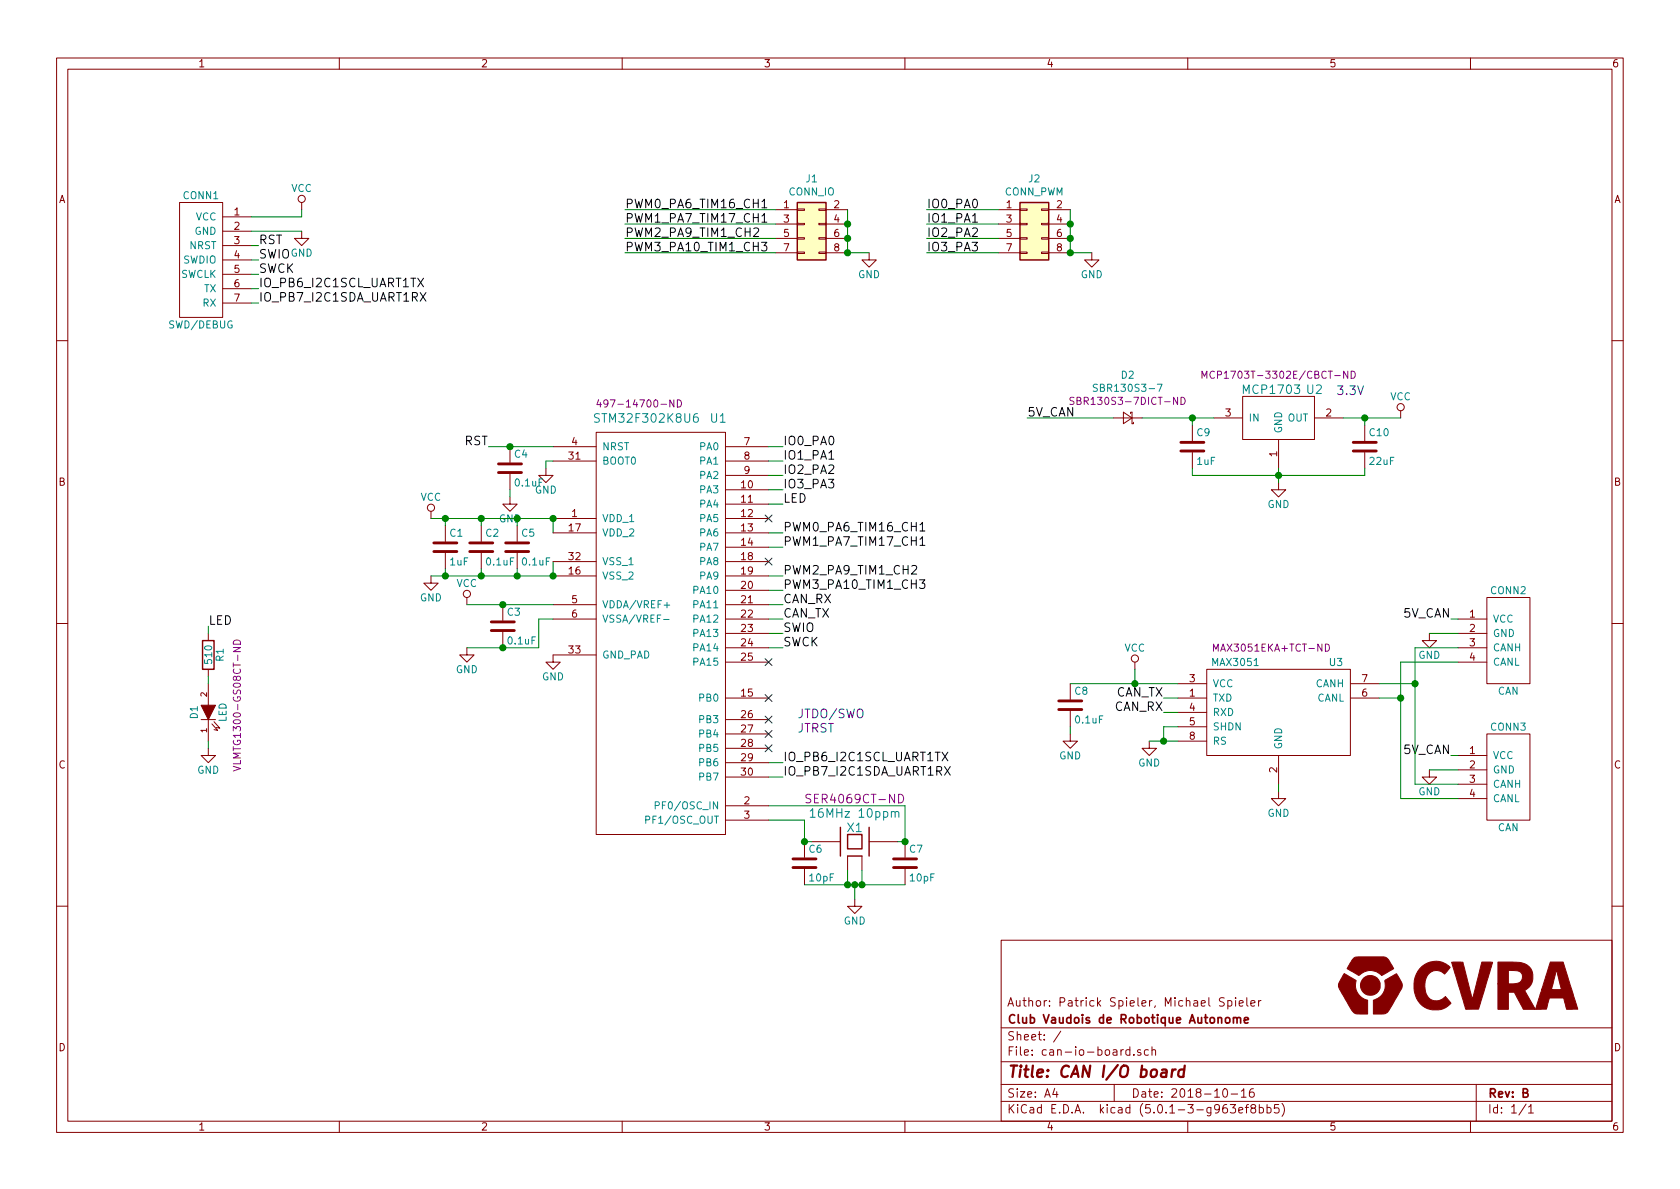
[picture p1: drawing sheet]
EESchema Schematic File Version 4
LIBS:can-io-board-cache
EELAYER 26 0
EELAYER END
$Descr A4 11693 8268
encoding utf-8
Sheet 1 1
Title "CAN I/O board"
Date "2018-10-16"
Rev "B"
Comp "Club Vaudois de Robotique Autonome"
Comment1 "Author: Patrick Spieler, Michael Spieler"
Comment2 ""
Comment3 ""
Comment4 ""
$EndDescr
$Comp
L _div:XTAL-SMD-4-PADS X1
U 1 1
P 5950 5850
F 0 "X1" H 5950 5950 60  0000 C CNN
F 1 "16MHz 10ppm" H 5950 6050 60  0000 C CNN
F 2 "Crystal:Crystal_SMD_SeikoEpson_TSX3225-4Pin_3.2x2.5mm" H 5950 5850 60  0001 C CNN
F 3 "" H 5950 5850 60  0000 C CNN
F 4 "SER4069CT-ND" H 5950 6150 60  0000 C CNN "Digikey"
	1    5950 5850
	1    0    0    -1  
$EndComp
$Comp
L _connectors:CAN CONN2
U 1 1
P 10500 4450
F 0 "CONN2" H 10500 4800 50  0000 C CNN
F 1 "CAN" H 10500 4100 50  0000 C CNN
F 2 "Connector_Molex:Molex_PicoBlade_53261-0471_1x04-1MP_P1.25mm_Horizontal" H 10750 4450 50  0001 C CNN
F 3 "DOCUMENTATION" H 10750 4450 50  0001 C CNN
	1    10500 4450
	1    0    0    -1  
$EndComp
$Comp
L _connectors:CAN CONN3
U 1 1
P 10500 5400
F 0 "CONN3" H 10500 5750 50  0000 C CNN
F 1 "CAN" H 10500 5050 50  0000 C CNN
F 2 "Connector_Molex:Molex_PicoBlade_53261-0471_1x04-1MP_P1.25mm_Horizontal" H 10750 5400 50  0001 C CNN
F 3 "DOCUMENTATION" H 10750 5400 50  0001 C CNN
	1    10500 5400
	1    0    0    -1  
$EndComp
$Comp
L _div:MAX3051 U3
U 1 1
P 8900 4950
F 0 "U3" H 9300 5300 50  0000 C CNN
F 1 "MAX3051" H 8600 5300 50  0000 C CNN
F 2 "_std:_SOT23-8" H 8900 4950 50  0001 C CNN
F 3 "CAN Transceiver" H 8900 4950 50  0001 C CNN
F 4 "MAX3051EKA+TCT-ND" H 8850 5400 50  0000 C CNN "Digikey"
	1    8900 4950
	1    0    0    -1  
$EndComp
$Comp
L _linear-regulators:MCP1703 U2
U 1 1
P 8900 2900
F 0 "U2" H 9150 3100 60  0000 C CNN
F 1 "MCP1703" H 8850 3100 60  0000 C CNN
F 2 "_div:_MCP1703-SOT-23A" H 8800 3350 60  0001 C CNN
F 3 "" H 8800 3350 60  0000 C CNN
F 4 "MCP1703T-3302E/CBCT-ND" H 8900 3200 50  0000 C CNN "Digikey"
	1    8900 2900
	1    0    0    -1  
$EndComp
Text Notes 9300 2750 0    60   ~ 0
3.3V
$Comp
L can-io-board-rescue:C-device C9
U 1 1
P 8300 3100
F 0 "C9" H 8325 3200 50  0000 L CNN
F 1 "1uF" H 8325 3000 50  0000 L CNN
F 2 "Capacitor_SMD:C_0603_1608Metric" H 8338 2950 50  0001 C CNN
F 3 "" H 8300 3100 50  0000 C CNN
	1    8300 3100
	1    0    0    -1  
$EndComp
$Comp
L can-io-board-rescue:C-device C10
U 1 1
P 9500 3100
F 0 "C10" H 9525 3200 50  0000 L CNN
F 1 "22uF" H 9525 3000 50  0000 L CNN
F 2 "Capacitor_SMD:C_0603_1608Metric" H 9538 2950 50  0001 C CNN
F 3 "" H 9500 3100 50  0000 C CNN
	1    9500 3100
	1    0    0    -1  
$EndComp
$Comp
L power:GND #PWR01
U 1 1
P 8900 3350
F 0 "#PWR01" H 8900 3100 50  0001 C CNN
F 1 "GND" H 8900 3200 50  0000 C CNN
F 2 "" H 8900 3350 50  0000 C CNN
F 3 "" H 8900 3350 50  0000 C CNN
	1    8900 3350
	1    0    0    -1  
$EndComp
Text Label 10100 4300 2    60   ~ 0
5V_CAN
Text Label 10100 5250 2    60   ~ 0
5V_CAN
$Comp
L power:GND #PWR02
U 1 1
P 9950 4400
F 0 "#PWR02" H 9950 4150 50  0001 C CNN
F 1 "GND" H 9950 4250 50  0000 C CNN
F 2 "" H 9950 4400 50  0000 C CNN
F 3 "" H 9950 4400 50  0000 C CNN
	1    9950 4400
	1    0    0    -1  
$EndComp
$Comp
L power:GND #PWR03
U 1 1
P 9950 5350
F 0 "#PWR03" H 9950 5100 50  0001 C CNN
F 1 "GND" H 9950 5200 50  0000 C CNN
F 2 "" H 9950 5350 50  0000 C CNN
F 3 "" H 9950 5350 50  0000 C CNN
	1    9950 5350
	1    0    0    -1  
$EndComp
$Comp
L power:VCC #PWR04
U 1 1
P 9750 2900
F 0 "#PWR04" H 9750 2750 50  0001 C CNN
F 1 "VCC" H 9750 3050 50  0000 C CNN
F 2 "" H 9750 2900 50  0000 C CNN
F 3 "" H 9750 2900 50  0000 C CNN
	1    9750 2900
	1    0    0    -1  
$EndComp
$Comp
L can-io-board-rescue:C-device C8
U 1 1
P 7450 4900
F 0 "C8" H 7475 5000 50  0000 L CNN
F 1 "0.1uF" H 7475 4800 50  0000 L CNN
F 2 "Capacitor_SMD:C_0402_1005Metric" H 7488 4750 50  0001 C CNN
F 3 "" H 7450 4900 50  0000 C CNN
	1    7450 4900
	1    0    0    -1  
$EndComp
Text Label 8100 4850 2    60   ~ 0
CAN_TX
Text Label 8100 4950 2    60   ~ 0
CAN_RX
$Comp
L power:VCC #PWR05
U 1 1
P 7900 4650
F 0 "#PWR05" H 7900 4500 50  0001 C CNN
F 1 "VCC" H 7900 4800 50  0000 C CNN
F 2 "" H 7900 4650 50  0000 C CNN
F 3 "" H 7900 4650 50  0000 C CNN
	1    7900 4650
	1    0    0    -1  
$EndComp
$Comp
L power:GND #PWR06
U 1 1
P 7450 5100
F 0 "#PWR06" H 7450 4850 50  0001 C CNN
F 1 "GND" H 7450 4950 50  0000 C CNN
F 2 "" H 7450 5100 50  0000 C CNN
F 3 "" H 7450 5100 50  0000 C CNN
	1    7450 5100
	1    0    0    -1  
$EndComp
$Comp
L power:GND #PWR07
U 1 1
P 8900 5500
F 0 "#PWR07" H 8900 5250 50  0001 C CNN
F 1 "GND" H 8900 5350 50  0000 C CNN
F 2 "" H 8900 5500 50  0000 C CNN
F 3 "" H 8900 5500 50  0000 C CNN
	1    8900 5500
	1    0    0    -1  
$EndComp
Text Label 7150 2900 0    60   ~ 0
5V_CAN
$Comp
L can-io-board-rescue:C-device C5
U 1 1
P 3600 3800
F 0 "C5" H 3625 3900 50  0000 L CNN
F 1 "0.1uF" H 3625 3700 50  0000 L CNN
F 2 "Capacitor_SMD:C_0402_1005Metric" H 3638 3650 50  0001 C CNN
F 3 "" H 3600 3800 50  0000 C CNN
	1    3600 3800
	1    0    0    -1  
$EndComp
$Comp
L can-io-board-rescue:C-device C1
U 1 1
P 3100 3800
F 0 "C1" H 3125 3900 50  0000 L CNN
F 1 "1uF" H 3125 3700 50  0000 L CNN
F 2 "Capacitor_SMD:C_0603_1608Metric" H 3138 3650 50  0001 C CNN
F 3 "" H 3100 3800 50  0000 C CNN
	1    3100 3800
	1    0    0    -1  
$EndComp
$Comp
L can-io-board-rescue:C-device C3
U 1 1
P 3500 4350
F 0 "C3" H 3525 4450 50  0000 L CNN
F 1 "0.1uF" H 3525 4250 50  0000 L CNN
F 2 "Capacitor_SMD:C_0402_1005Metric" H 3538 4200 50  0001 C CNN
F 3 "" H 3500 4350 50  0000 C CNN
	1    3500 4350
	1    0    0    -1  
$EndComp
$Comp
L can-io-board-rescue:C-device C2
U 1 1
P 3350 3800
F 0 "C2" H 3375 3900 50  0000 L CNN
F 1 "0.1uF" H 3375 3700 50  0000 L CNN
F 2 "Capacitor_SMD:C_0402_1005Metric" H 3388 3650 50  0001 C CNN
F 3 "" H 3350 3800 50  0000 C CNN
	1    3350 3800
	1    0    0    -1  
$EndComp
$Comp
L power:VCC #PWR08
U 1 1
P 2100 1450
F 0 "#PWR08" H 2100 1300 50  0001 C CNN
F 1 "VCC" H 2100 1600 50  0000 C CNN
F 2 "" H 2100 1450 50  0000 C CNN
F 3 "" H 2100 1450 50  0000 C CNN
	1    2100 1450
	1    0    0    -1  
$EndComp
$Comp
L power:GND #PWR09
U 1 1
P 2100 1600
F 0 "#PWR09" H 2100 1350 50  0001 C CNN
F 1 "GND" H 2100 1450 50  0000 C CNN
F 2 "" H 2100 1600 50  0000 C CNN
F 3 "" H 2100 1600 50  0000 C CNN
	1    2100 1600
	1    0    0    -1  
$EndComp
Text Label 1800 1700 0    60   ~ 0
RST
Text Label 1800 1800 0    60   ~ 0
SWIO
Text Label 1800 1900 0    60   ~ 0
SWCK
Text Label 5450 4500 0    60   ~ 0
SWCK
Text Label 5450 4400 0    60   ~ 0
SWIO
Text Label 3400 3100 2    60   ~ 0
RST
$Comp
L power:GND #PWR010
U 1 1
P 3800 3250
F 0 "#PWR010" H 3800 3000 50  0001 C CNN
F 1 "GND" H 3800 3100 50  0000 C CNN
F 2 "" H 3800 3250 50  0000 C CNN
F 3 "" H 3800 3250 50  0000 C CNN
	1    3800 3250
	1    0    0    -1  
$EndComp
$Comp
L can-io-board-rescue:C-device C4
U 1 1
P 3550 3250
F 0 "C4" H 3575 3350 50  0000 L CNN
F 1 "0.1uF" H 3575 3150 50  0000 L CNN
F 2 "Capacitor_SMD:C_0402_1005Metric" H 3588 3100 50  0001 C CNN
F 3 "" H 3550 3250 50  0000 C CNN
	1    3550 3250
	1    0    0    -1  
$EndComp
$Comp
L power:GND #PWR011
U 1 1
P 3550 3450
F 0 "#PWR011" H 3550 3200 50  0001 C CNN
F 1 "GND" H 3550 3300 50  0000 C CNN
F 2 "" H 3550 3450 50  0000 C CNN
F 3 "" H 3550 3450 50  0000 C CNN
	1    3550 3450
	1    0    0    -1  
$EndComp
$Comp
L can-io-board-rescue:C-device C6
U 1 1
P 5600 6000
F 0 "C6" H 5625 6100 50  0000 L CNN
F 1 "10pF" H 5625 5900 50  0000 L CNN
F 2 "Capacitor_SMD:C_0402_1005Metric" H 5638 5850 50  0001 C CNN
F 3 "" H 5600 6000 50  0000 C CNN
	1    5600 6000
	1    0    0    -1  
$EndComp
$Comp
L can-io-board-rescue:C-device C7
U 1 1
P 6300 6000
F 0 "C7" H 6325 6100 50  0000 L CNN
F 1 "10pF" H 6325 5900 50  0000 L CNN
F 2 "Capacitor_SMD:C_0402_1005Metric" H 6338 5850 50  0001 C CNN
F 3 "" H 6300 6000 50  0000 C CNN
	1    6300 6000
	1    0    0    -1  
$EndComp
$Comp
L power:GND #PWR012
U 1 1
P 5950 6250
F 0 "#PWR012" H 5950 6000 50  0001 C CNN
F 1 "GND" H 5950 6100 50  0000 C CNN
F 2 "" H 5950 6250 50  0000 C CNN
F 3 "" H 5950 6250 50  0000 C CNN
	1    5950 6250
	1    0    0    -1  
$EndComp
$Comp
L can-io-board-rescue:LED D1
U 1 1
P 1450 4950
F 0 "D1" H 1450 5050 50  0000 C CNN
F 1 "LED" H 1450 4850 50  0000 C CNN
F 2 "LED_SMD:LED_0603_1608Metric" H 1450 4950 50  0001 C CNN
F 3 "" H 1450 4950 50  0000 C CNN
F 4 "VLMTG1300-GS08CT-ND" H 1500 4750 50  0000 C CNN "Digikey"
	1    1450 4950
	0    -1   -1   0   
$EndComp
$Comp
L can-io-board-rescue:R-device R1
U 1 1
P 1450 4550
F 0 "R1" V 1530 4550 50  0000 C CNN
F 1 "510" V 1450 4550 50  0000 C CNN
F 2 "Resistor_SMD:R_0402_1005Metric" V 1380 4550 50  0001 C CNN
F 3 "" H 1450 4550 50  0000 C CNN
	1    1450 4550
	1    0    0    -1  
$EndComp
$Comp
L power:GND #PWR013
U 1 1
P 1450 5200
F 0 "#PWR013" H 1450 4950 50  0001 C CNN
F 1 "GND" H 1450 5050 50  0000 C CNN
F 2 "" H 1450 5200 50  0000 C CNN
F 3 "" H 1450 5200 50  0000 C CNN
	1    1450 5200
	1    0    0    -1  
$EndComp
Text Label 1450 4350 0    60   ~ 0
LED
Text Label 5450 3500 0    60   ~ 0
LED
$Comp
L power:VCC #PWR014
U 1 1
P 3000 3600
F 0 "#PWR014" H 3000 3450 50  0001 C CNN
F 1 "VCC" H 3000 3750 50  0000 C CNN
F 2 "" H 3000 3600 50  0000 C CNN
F 3 "" H 3000 3600 50  0000 C CNN
	1    3000 3600
	1    0    0    -1  
$EndComp
$Comp
L power:VCC #PWR015
U 1 1
P 3250 4200
F 0 "#PWR015" H 3250 4050 50  0001 C CNN
F 1 "VCC" H 3250 4350 50  0000 C CNN
F 2 "" H 3250 4200 50  0000 C CNN
F 3 "" H 3250 4200 50  0000 C CNN
	1    3250 4200
	1    0    0    -1  
$EndComp
$Comp
L power:GND #PWR016
U 1 1
P 3250 4500
F 0 "#PWR016" H 3250 4250 50  0001 C CNN
F 1 "GND" H 3250 4350 50  0000 C CNN
F 2 "" H 3250 4500 50  0000 C CNN
F 3 "" H 3250 4500 50  0000 C CNN
	1    3250 4500
	1    0    0    -1  
$EndComp
$Comp
L power:GND #PWR017
U 1 1
P 3000 4000
F 0 "#PWR017" H 3000 3750 50  0001 C CNN
F 1 "GND" H 3000 3850 50  0000 C CNN
F 2 "" H 3000 4000 50  0000 C CNN
F 3 "" H 3000 4000 50  0000 C CNN
	1    3000 4000
	1    0    0    -1  
$EndComp
Text Label 5450 4200 0    60   ~ 0
CAN_RX
Text Label 5450 4300 0    60   ~ 0
CAN_TX
Text Label 5450 5300 0    60   ~ 0
IO_PB6_I2C1SCL_UART1TX
Text Label 5450 5400 0    60   ~ 0
IO_PB7_I2C1SDA_UART1RX
Text Notes 5550 5100 0    60   ~ 0
JTRST
Text Label 1800 2000 0    60   ~ 0
IO_PB6_I2C1SCL_UART1TX
Text Label 1800 2100 0    60   ~ 0
IO_PB7_I2C1SDA_UART1RX
$Comp
L can-io-board-rescue:SWD_DEBUG CONN1
U 1 1
P 1400 1800
F 0 "CONN1" H 1400 2250 50  0000 C CNN
F 1 "SWD/DEBUG" H 1400 1350 50  0000 C CNN
F 2 "Connector_Molex:Molex_PicoBlade_53048-1410_1x07_P1.25mm_Horizontal" H 1400 1750 50  0001 C CNN
F 3 "DOCUMENTATION" H 1400 1750 50  0001 C CNN
	1    1400 1800
	-1   0    0    -1  
$EndComp
NoConn ~ 5350 3600
NoConn ~ 5350 3900
Wire Wire Line
	5350 3800 5450 3800
Wire Wire Line
	5350 3700 5450 3700
Wire Wire Line
	5450 4100 5350 4100
Wire Wire Line
	5450 4000 5350 4000
Wire Wire Line
	1800 2100 1750 2100
Wire Wire Line
	1750 2000 1800 2000
Wire Wire Line
	5450 5400 5350 5400
Wire Wire Line
	5450 5300 5350 5300
Wire Wire Line
	5450 4200 5350 4200
Wire Wire Line
	5450 4300 5350 4300
Wire Wire Line
	5450 4500 5350 4500
Wire Wire Line
	5350 4400 5450 4400
Wire Wire Line
	3400 3100 3550 3100
Wire Wire Line
	8100 5050 8200 5050
Wire Wire Line
	8100 5150 8200 5150
Connection ~ 3100 4000
Connection ~ 3100 3600
Connection ~ 3500 4200
Connection ~ 3500 4500
Wire Wire Line
	1450 4350 1450 4400
Wire Wire Line
	1450 4700 1450 4750
Wire Wire Line
	1450 5200 1450 5150
Connection ~ 5600 5850
Connection ~ 6300 5850
Wire Wire Line
	6300 5600 6300 5850
Wire Wire Line
	5350 5600 6300 5600
Wire Wire Line
	5600 5700 5350 5700
Wire Wire Line
	5600 5850 5600 5700
Connection ~ 5900 6150
Wire Wire Line
	5900 6050 5900 6150
Connection ~ 6000 6150
Wire Wire Line
	6000 6050 6000 6150
Connection ~ 5950 6150
Wire Wire Line
	5600 6150 5900 6150
Wire Wire Line
	5950 6150 5950 6250
Wire Wire Line
	6300 5850 6250 5850
Wire Wire Line
	5600 5850 5650 5850
Connection ~ 3550 3100
Wire Wire Line
	3550 3450 3550 3400
Wire Wire Line
	3800 3200 3850 3200
Wire Wire Line
	3800 3250 3800 3200
Wire Wire Line
	1750 1900 1800 1900
Wire Wire Line
	1800 1800 1750 1800
Wire Wire Line
	1800 1700 1750 1700
Wire Wire Line
	2100 1600 1750 1600
Wire Wire Line
	1750 1500 2100 1500
Wire Wire Line
	2100 1500 2100 1450
Wire Wire Line
	3750 4500 3500 4500
Wire Wire Line
	3750 4300 3750 4500
Wire Wire Line
	3850 4300 3750 4300
Wire Wire Line
	3250 4200 3500 4200
Connection ~ 3350 4000
Wire Wire Line
	3100 4000 3100 3950
Connection ~ 3600 4000
Wire Wire Line
	3350 4000 3350 3950
Wire Wire Line
	3600 4000 3600 3950
Wire Wire Line
	3000 4000 3100 4000
Wire Wire Line
	3850 4000 3850 3900
Connection ~ 3350 3600
Wire Wire Line
	3100 3600 3100 3650
Connection ~ 3600 3600
Wire Wire Line
	3600 3650 3600 3600
Wire Wire Line
	3350 3600 3350 3650
Wire Wire Line
	3000 3600 3100 3600
Wire Wire Line
	3850 3600 3850 3700
Wire Wire Line
	8900 5500 8900 5450
Wire Wire Line
	7450 5100 7450 5050
Connection ~ 7900 4750
Wire Wire Line
	7900 4750 7900 4650
Wire Wire Line
	7450 4750 7900 4750
Wire Wire Line
	8100 4950 8200 4950
Wire Wire Line
	8100 4850 8200 4850
Connection ~ 9500 2900
Connection ~ 8300 2900
Connection ~ 9750 4850
Wire Wire Line
	9600 4850 9750 4850
Connection ~ 9850 4750
Wire Wire Line
	9600 4750 9850 4750
Wire Wire Line
	9750 4600 10150 4600
Wire Wire Line
	9750 4600 9750 4850
Wire Wire Line
	9750 5550 10150 5550
Wire Wire Line
	9850 5450 10150 5450
Wire Wire Line
	9850 4500 9850 4750
Wire Wire Line
	10150 4500 9850 4500
Wire Wire Line
	9950 5350 10150 5350
Wire Wire Line
	9950 4400 10150 4400
Wire Wire Line
	10100 4300 10150 4300
Wire Wire Line
	10100 5250 10150 5250
Wire Wire Line
	8300 2900 8300 2950
Wire Wire Line
	7950 2900 8300 2900
Wire Wire Line
	9500 2900 9500 2950
Wire Wire Line
	9350 2900 9500 2900
Wire Wire Line
	9500 3300 9500 3250
Connection ~ 8900 3300
Wire Wire Line
	8300 3300 8900 3300
Wire Wire Line
	8300 3250 8300 3300
Wire Wire Line
	8900 3250 8900 3300
$Comp
L _stm32:STM32F302K8U6 U1
U 1 1
P 4600 4450
F 0 "U1" H 5000 6000 60  0000 C CNN
F 1 "STM32F302K8U6" H 4500 6000 60  0000 C CNN
F 2 "Housings_DFN_QFN:QFN-32-1EP_5x5mm_Pitch0.5mm" H 4600 3950 60  0001 C CNN
F 3 "DOCUMENTATION" H 4600 3950 60  0001 C CNN
F 4 "497-14700-ND" H 4450 6100 50  0000 C CNN "Digikey"
	1    4600 4450
	1    0    0    -1  
$EndComp
NoConn ~ 5350 4600
Wire Wire Line
	5450 3500 5350 3500
Wire Wire Line
	3100 4000 3350 4000
Wire Wire Line
	3100 3600 3350 3600
Wire Wire Line
	3500 4200 3850 4200
Wire Wire Line
	3500 4500 3250 4500
Wire Wire Line
	5900 6150 5950 6150
Wire Wire Line
	6000 6150 6300 6150
Wire Wire Line
	5950 6150 6000 6150
Wire Wire Line
	3550 3100 3850 3100
Wire Wire Line
	3350 4000 3600 4000
Wire Wire Line
	3600 4000 3850 4000
Wire Wire Line
	3350 3600 3600 3600
Wire Wire Line
	3600 3600 3850 3600
Wire Wire Line
	7900 4750 8200 4750
Wire Wire Line
	9500 2900 9750 2900
Wire Wire Line
	8300 2900 8450 2900
Wire Wire Line
	9750 4850 9750 5550
Wire Wire Line
	9850 4750 9850 5450
Wire Wire Line
	8900 3300 9500 3300
Wire Wire Line
	8900 3300 8900 3350
$Comp
L power:GND #PWR020
U 1 1
P 3850 4550
F 0 "#PWR020" H 3850 4300 50  0001 C CNN
F 1 "GND" H 3850 4400 50  0000 C CNN
F 2 "" H 3850 4550 50  0000 C CNN
F 3 "" H 3850 4550 50  0000 C CNN
	1    3850 4550
	1    0    0    -1  
$EndComp
NoConn ~ 5350 4850
$Comp
L power:GND #PWR0101
U 1 1
P 8000 5150
F 0 "#PWR0101" H 8000 4900 50  0001 C CNN
F 1 "GND" H 8000 5000 50  0000 C CNN
F 2 "" H 8000 5150 50  0000 C CNN
F 3 "" H 8000 5150 50  0000 C CNN
	1    8000 5150
	1    0    0    -1  
$EndComp
$Comp
L _logo:CVRA_logo #G1
U 1 1
P 10150 6850
F 0 "#G1" H 10150 6682 60  0001 C CNN
F 1 "CVRA_logo" H 10150 7018 60  0001 C CNN
F 2 "_logo:CVRA-logo-small" H 10150 6850 50  0001 C CNN
F 3 "" H 10150 6850 50  0001 C CNN
	1    10150 6850
	1    0    0    -1  
$EndComp
Text Label 4350 1650 0    60   ~ 0
PWM2_PA9_TIM1_CH2
Text Label 4350 1750 0    60   ~ 0
PWM3_PA10_TIM1_CH3
Text Label 4350 1550 0    60   ~ 0
PWM1_PA7_TIM17_CH1
Text Label 4350 1450 0    60   ~ 0
PWM0_PA6_TIM16_CH1
Text Notes 5550 5000 0    60   ~ 0
JTDO/SWO
NoConn ~ 5350 5200
NoConn ~ 5350 5100
NoConn ~ 5350 5000
Text Label 6450 1550 0    60   ~ 0
IO1_PA1
Text Label 6450 1450 0    60   ~ 0
IO0_PA0
Text Label 6450 1650 0    60   ~ 0
IO2_PA2
Text Label 6450 1750 0    60   ~ 0
IO3_PA3
Connection ~ 3850 3600
Connection ~ 3850 4000
Wire Wire Line
	5350 3100 5450 3100
Wire Wire Line
	5450 3200 5350 3200
Wire Wire Line
	5450 3300 5350 3300
Wire Wire Line
	5450 3400 5350 3400
Text Label 5450 4000 0    60   ~ 0
PWM2_PA9_TIM1_CH2
Text Label 5450 4100 0    60   ~ 0
PWM3_PA10_TIM1_CH3
Text Label 5450 3800 0    60   ~ 0
PWM1_PA7_TIM17_CH1
Text Label 5450 3700 0    60   ~ 0
PWM0_PA6_TIM16_CH1
$Comp
L Connector_Generic:Conn_02x04_Odd_Even J1
U 1 1
P 5600 1550
F 0 "J1" H 5650 1867 50  0000 C CNN
F 1 "CONN_IO" H 5650 1776 50  0000 C CNN
F 2 "Connector_Molex:Molex_PicoBlade_53261-0871_1x08-1MP_P1.25mm_Horizontal" H 5600 1550 50  0001 C CNN
F 3 "~" H 5600 1550 50  0001 C CNN
	1    5600 1550
	1    0    0    -1  
$EndComp
Wire Wire Line
	5400 1450 4350 1450
Wire Wire Line
	4350 1550 5400 1550
Wire Wire Line
	5400 1650 4350 1650
Wire Wire Line
	5400 1750 4350 1750
$Comp
L power:GND #PWR0102
U 1 1
P 6050 1750
F 0 "#PWR0102" H 6050 1500 50  0001 C CNN
F 1 "GND" H 6050 1600 50  0000 C CNN
F 2 "" H 6050 1750 50  0000 C CNN
F 3 "" H 6050 1750 50  0000 C CNN
	1    6050 1750
	-1   0    0    -1  
$EndComp
Wire Wire Line
	5900 1450 5900 1550
Wire Wire Line
	5900 1750 6050 1750
Connection ~ 5900 1750
Connection ~ 5900 1550
Wire Wire Line
	5900 1550 5900 1650
Connection ~ 5900 1650
Wire Wire Line
	5900 1650 5900 1750
$Comp
L Connector_Generic:Conn_02x04_Odd_Even J2
U 1 1
P 7150 1550
F 0 "J2" H 7200 1867 50  0000 C CNN
F 1 "CONN_PWM" H 7200 1776 50  0000 C CNN
F 2 "Connector_Molex:Molex_PicoBlade_53261-0871_1x08-1MP_P1.25mm_Horizontal" H 7150 1550 50  0001 C CNN
F 3 "~" H 7150 1550 50  0001 C CNN
	1    7150 1550
	1    0    0    -1  
$EndComp
Wire Wire Line
	7450 1450 7450 1550
Wire Wire Line
	7450 1750 7600 1750
Connection ~ 7450 1750
Connection ~ 7450 1550
Wire Wire Line
	7450 1550 7450 1650
Connection ~ 7450 1650
Wire Wire Line
	7450 1650 7450 1750
$Comp
L power:GND #PWR0103
U 1 1
P 7600 1750
F 0 "#PWR0103" H 7600 1500 50  0001 C CNN
F 1 "GND" H 7600 1600 50  0000 C CNN
F 2 "" H 7600 1750 50  0000 C CNN
F 3 "" H 7600 1750 50  0000 C CNN
	1    7600 1750
	-1   0    0    -1  
$EndComp
Wire Wire Line
	6950 1450 6450 1450
Wire Wire Line
	6450 1550 6950 1550
Wire Wire Line
	6450 1650 6950 1650
Wire Wire Line
	6450 1750 6950 1750
Text Label 5450 3200 0    60   ~ 0
IO1_PA1
Text Label 5450 3100 0    60   ~ 0
IO0_PA0
Text Label 5450 3300 0    60   ~ 0
IO2_PA2
Text Label 5450 3400 0    60   ~ 0
IO3_PA3
Wire Wire Line
	8100 5050 8100 5150
Connection ~ 8100 5150
Wire Wire Line
	8000 5150 8100 5150
$Comp
L Device:D_Schottky_Small D2
U 1 1
P 7850 2900
F 0 "D2" H 7850 2605 50  0000 C CNN
F 1 "SBR130S3-7" H 7850 2696 50  0000 C CNN
F 2 "Diode_SMD:D_SOD-323_HandSoldering" V 7850 2900 50  0001 C CNN
F 3 "~" V 7850 2900 50  0001 C CNN
F 4 "SBR130S3-7DICT-ND" H 7850 2787 50  0000 C CNN "Digikey"
	1    7850 2900
	-1   0    0    1   
$EndComp
Wire Wire Line
	7150 2900 7750 2900
$EndSCHEMATC
